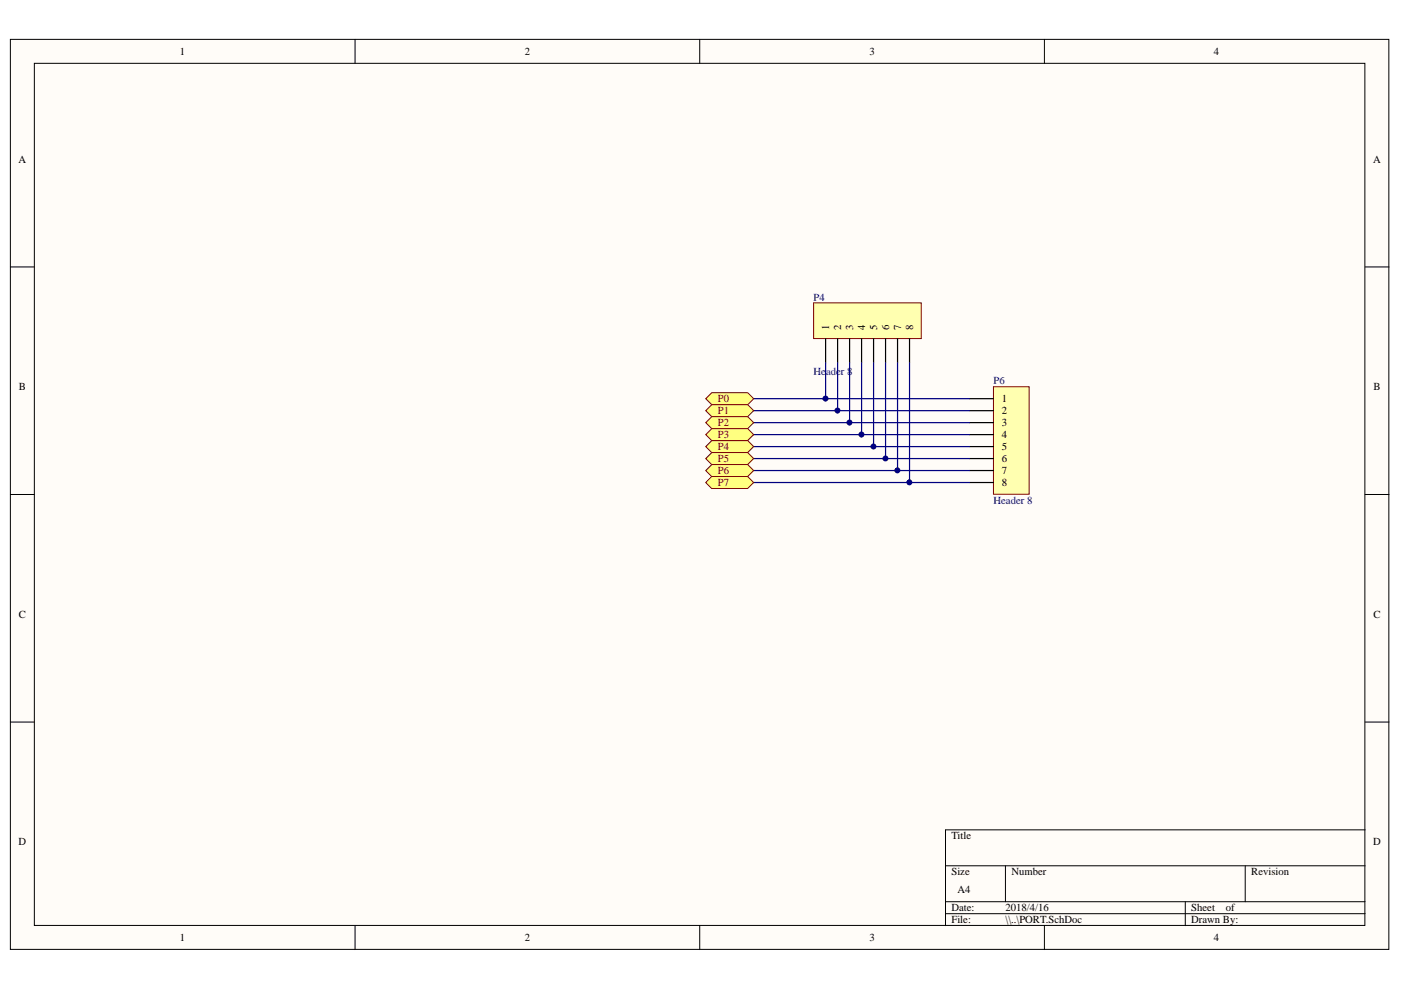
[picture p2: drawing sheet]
<svg xmlns="http://www.w3.org/2000/svg" width="297mm" height="210mm" viewBox="0 0 297 210" stroke-linecap="round" stroke-linejoin="round" font-family="sans-serif">
<g fill="#fffcf8" stroke="#000" stroke-width=".21">
<path d="M2.2 8.3h292.3v193h-292.3z"/>
<path d="M7.3 13.4h282.1v182.8h-282.1z"/>
</g>
<g fill="none" stroke="#000" stroke-width=".21">
<path d="M75.3 8.3v5.1M148.4 8.3v5.1M221.4 8.3v5.1M2.2 56.6h5.1M289.4 56.6h5.1M2.2 104.8h5.1M289.4 104.8h5.1M2.2 153.1h5.1M289.4 153.1h5.1M289.4 175.9h-88.9v20.4M75.3 196.3v5M148.4 196.3v5"/>
<path d="M200.5 183.6h88.9M200.5 191.2h88.9M200.5 193.7h88.9M213.2 183.6v7.6M221.4 196.3v5M251.3 191.2v5.1M264 183.6v7.6"/>
</g>
<path d="M210.6 82h7.6v22.8h-7.6z" fill="#ffffb0" stroke="#800000" stroke-width=".21"/>
<path d="M205.5 84.5h5.1M205.5 87.1h5.1M205.5 89.6h5.1M205.5 92.1h5.1M205.5 94.7h5.1M205.5 97.2h5.1M205.5 99.8h5.1M205.5 102.3h5.1" fill="none" stroke="#000" stroke-width=".26"/>
<path d="M172.5 64.2h22.8v7.6h-22.8z" fill="#ffffb0" stroke="#800000" stroke-width=".21"/>
<path d="M175 71.8v5.1M177.6 71.8v5.1M180.1 71.8v5.1M182.7 71.8v5.1M185.2 71.8v5.1M187.8 71.8v5.1M190.3 71.8v5.1M192.8 71.8v5.1" fill="none" stroke="#000" stroke-width=".26"/>
<g fill="none" stroke="#000080" stroke-width=".26">
<path d="M175 76.9v7.6M177.6 76.9v10.2M180.1 76.9v12.7M182.7 76.9v15.2M185.2 76.9v17.8M187.8 76.9v20.3M190.3 76.9v22.9M192.8 76.9v25.4M159.8 84.5h45.7M159.8 87.1h45.7M159.8 89.6h45.7M159.8 92.1h45.7"/>
<path d="M159.8 94.7h45.7M159.8 97.2h45.7M159.8 99.8h45.7M159.8 102.3h45.7"/>
</g>
<g fill="#000080" stroke="#000080" stroke-width=".21">
<circle cx="175" cy="84.5" r=".48"/>
<circle cx="177.6" cy="87" r=".48"/>
<circle cx="180.1" cy="89.6" r=".48"/>
<circle cx="182.6" cy="92.1" r=".48"/>
<circle cx="185.2" cy="94.7" r=".48"/>
<circle cx="187.7" cy="97.2" r=".48"/>
<circle cx="190.3" cy="99.7" r=".48"/>
<circle cx="192.8" cy="102.3" r=".48"/>
</g>
<g fill="#ffff80" stroke="#800000" stroke-width=".21">
<path d="M149.6 84.5l1.3-1.2h7.6l1.3 1.2-1.3 1.3h-7.6z" fill-rule="evenodd"/>
<path d="M149.6 87.1l1.3-1.3h7.6l1.3 1.3-1.3 1.2h-7.6z" fill-rule="evenodd"/>
<path d="M149.6 89.6l1.3-1.3h7.6l1.3 1.3-1.3 1.3h-7.6z" fill-rule="evenodd"/>
<path d="M149.6 92.1l1.3-1.2h7.6l1.3 1.2-1.3 1.3h-7.6z" fill-rule="evenodd"/>
<path d="M149.6 94.7l1.3-1.3h7.6l1.3 1.3-1.3 1.3h-7.6z" fill-rule="evenodd"/>
<path d="M149.6 97.2l1.3-1.2h7.6l1.3 1.2-1.3 1.3h-7.6z" fill-rule="evenodd"/>
<path d="M149.6 99.8l1.3-1.3h7.6l1.3 1.3-1.3 1.2h-7.6z" fill-rule="evenodd"/>
<path d="M149.6 102.3l1.3-1.3h7.6l1.3 1.3-1.3 1.3h-7.6z" fill-rule="evenodd"/>
</g>
<g font-size="2.3">
<text x="38.2" y="11.7">1</text>
<text x="111.2" y="11.7">2</text>
<text x="184.3" y="11.7">3</text>
<text x="257.4" y="11.7">4</text>
<text x="3.9" y="34.5">A</text>
<text x="291.1" y="34.5">A</text>
<text x="175.8" y="70.1" transform="rotate(-90 175.8 70.1)">1</text>
<text x="178.4" y="70.1" transform="rotate(-90 178.4 70.1)">2</text>
<text x="180.9" y="70.1" transform="rotate(-90 180.9 70.1)">3</text>
<text x="183.4" y="70.1" transform="rotate(-90 183.4 70.1)">4</text>
<text x="186" y="70.1" transform="rotate(-90 186 70.1)">5</text>
<text x="188.5" y="70.1" transform="rotate(-90 188.5 70.1)">6</text>
<text x="191.1" y="70.1" transform="rotate(-90 191.1 70.1)">7</text>
<text x="193.6" y="70.1" transform="rotate(-90 193.6 70.1)">8</text>
<text x="4" y="82.8">B</text>
<text x="291.2" y="82.8">B</text>
<text x="212.4" y="85.3">1</text>
<text x="212.4" y="87.8">2</text>
<text x="212.4" y="90.4">3</text>
<text x="212.4" y="92.9">4</text>
<text x="212.4" y="95.5">5</text>
<text x="212.4" y="98">6</text>
<text x="212.4" y="100.5">7</text>
<text x="212.4" y="103.1">8</text>
<text x="4" y="131">C</text>
<text x="291.2" y="131">C</text>
<text x="3.9" y="179.2">D</text>
<text x="201.7" y="178">Title</text>
<text x="291.1" y="179.2">D</text>
<text x="201.7" y="185.6">Size</text>
<text x="214.5" y="185.6">Number</text>
<text x="265.3" y="185.6">Revision</text>
<text x="203" y="189.4">A4</text>
<text x="201.7" y="193.2">Date:</text>
<text x="201.7" y="195.8">File:</text>
<text x="213.2" y="193.2">2018/4/16</text>
<text x="213.2" y="195.8">\\..\PORT.SchDoc</text>
<text x="252.6" y="193.2">Sheet</text>
<text x="252.6" y="195.8">Drawn By:</text>
<text x="259.9" y="193.2">of</text>
<text x="38.2" y="199.6">1</text>
<text x="111.2" y="199.6">2</text>
<text x="184.3" y="199.6">3</text>
<text x="257.4" y="199.6">4</text>
</g>
<g font-size="2.3" fill="#000080">
<text x="172.5" y="63.7">P4</text>
<text x="172.5" y="79.5">Header 8</text>
<text x="210.6" y="81.5">P6</text>
<text x="210.6" y="106.9">Header 8</text>
</g>
<g font-size="2.3" fill="#800000">
<text x="152.2" y="85.3">P0</text>
<text x="152.2" y="87.8">P1</text>
<text x="152.2" y="90.4">P2</text>
<text x="152.2" y="92.9">P3</text>
<text x="152.2" y="95.5">P4</text>
<text x="152.2" y="98">P5</text>
<text x="152.2" y="100.5">P6</text>
<text x="152.2" y="103.1">P7</text>
</g>
</svg>
